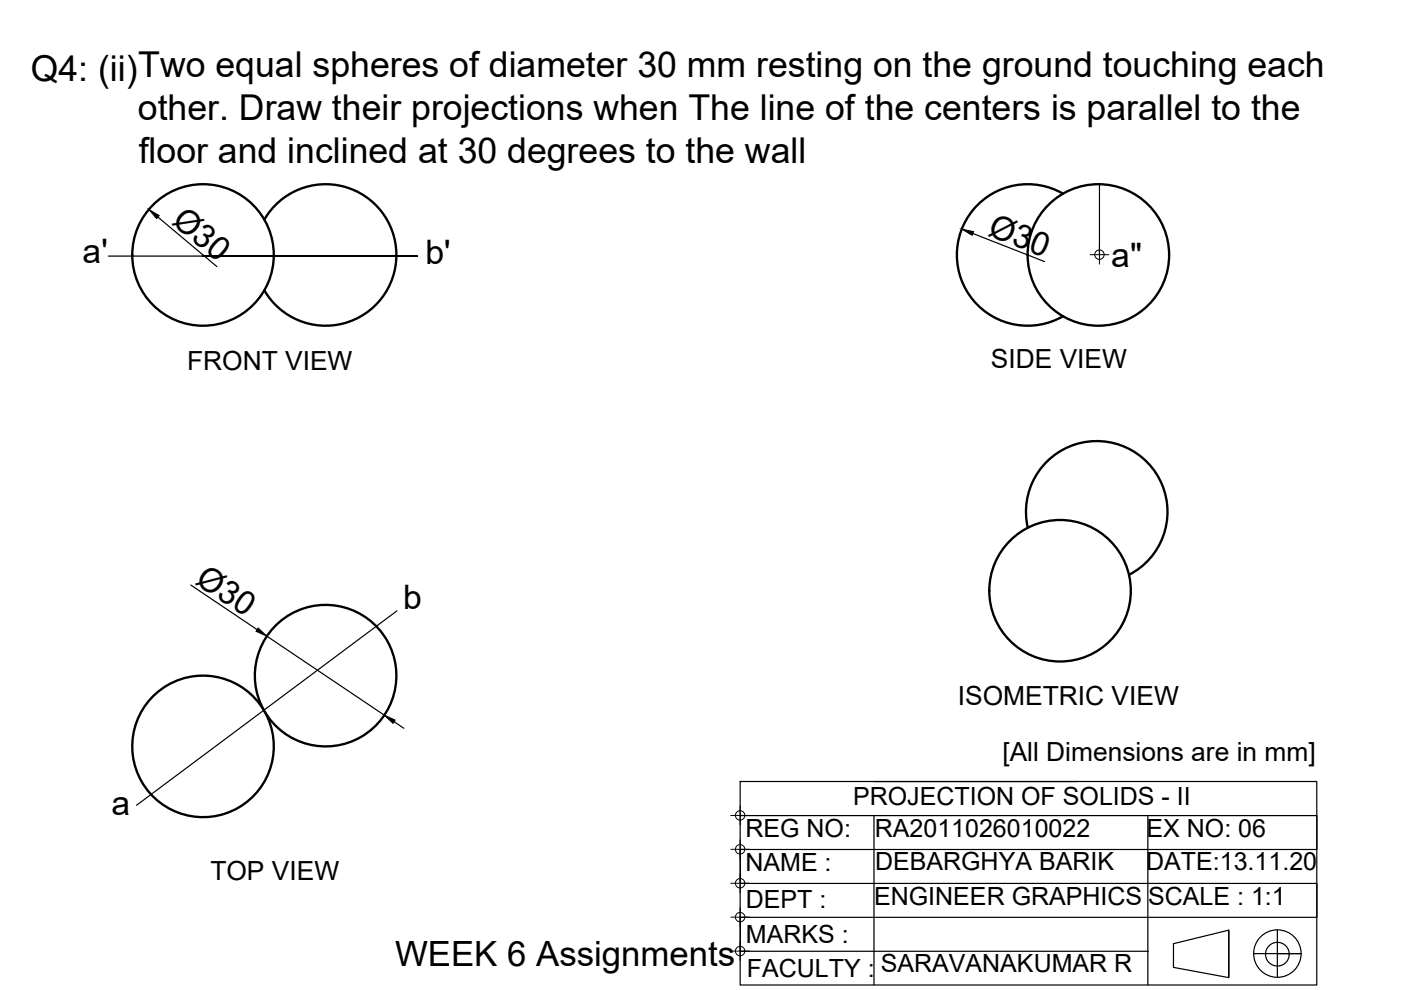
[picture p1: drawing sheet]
<svg xmlns="http://www.w3.org/2000/svg" width="297mm" height="210mm" viewBox="0 0 297 210" stroke-linecap="round" stroke-linejoin="round" font-family="sans-serif">
<!-- layer: MD_Visible -->
<g fill="none" stroke="#000" stroke-width=".5">
<path d="M56 46.6a15 15 0 0 1 22.7-4 15 15 0 0 1 0 22.9 15 15 0 0 1-22.7-3.9M225.4 41.1a15 15 0 0 0-22.5 13 15 15 0 0 0 22.5 13M217.9 111.9a15 15 0 0 1 10.1-17.7 15 15 0 0 1 18.4 8.6 15 15 0 0 1-7 19.1M32 148.1a15 15 0 0 1 24 2.5 15 15 0 0 1 12.5-22.4 15 15 0 0 1 14 21.5 15 15 0 0 1-25.5 2.5l-.9-1.3a15 15 0 0 1-14.8 22.3 15 15 0 0 1-9.3-25.1z"/>
<circle cx="43" cy="54.1" r="15"/>
<circle cx="232.9" cy="54.1" r="15"/>
<circle cx="224.8" cy="125.3" r="15"/>
</g>
<!-- layer: 0 -->
<g fill="none" stroke="#000" stroke-width=".25">
<path d="M233.1 39v15M23 54.3h65.5h-45.6M33.5 46l12.5 10.5M206.3 49.5l15.2 6M40.4 124l14.1 9.5M56.6 134.9l24.9 16.7M84.2 129.5l-55.2 41.2M83.6 153l2 1.4M156.9 165.7h122.3v43.1h-122.3zM157 172.9h122.2v7.2h-122.2v7.2h122.2v7.2h-122.2v7.2h86.5M185.3 172.9v36M185.3 165.7h43.1"/>
<path d="M243.4 172.9v35.9M260.5 197.2v10.1M270.8 197.1v10.1M248.8 200.1l11.7-2.9v10.1l-11.7-2.2zM265.8 202.2h10.1h-5.1"/>
<circle cx="270.8" cy="202.2" r="5"/>
<circle cx="270.8" cy="202.3" r="2.51"/>
</g>
<g fill="none" stroke="#000" stroke-width=".21">
<path d="M231.1 54h4M233.1 52v4M154.9 172.9h4M156.9 170.9v4M156.9 178.1v4M154.9 194.5h4M154.9 187.3h4M154.9 180.1h4M156.9 185.3v4M156.9 192.5v4M156.9 199.7v4M154.9 201.7h4"/>
<circle cx="233.1" cy="54" r="1"/>
<circle cx="156.9" cy="172.9" r="1"/>
<circle cx="156.9" cy="180.1" r="1"/>
<circle cx="156.9" cy="194.5" r="1"/>
<circle cx="156.9" cy="187.3" r="1"/>
<circle cx="156.9" cy="201.7" r="1"/>
</g>
<path d="M31.6 44.4l2.1 1.3-.5 .6zM203.9 48.6l2.5 .5-.3 .8zM54.7 133.2l1.9 1.7-2.3-1.1zM81.5 151.6l2.3 1.1-.5 .7z" fill="#000" stroke="#000" stroke-width=".21"/>
<g font-size="7.6">
<text x="6.5" y="17.2">Q4: (ii)Two equal spheres of diameter 30 mm resting on the ground touching each</text>
<text x="29.2" y="25.4">other. Draw their projections when The line of the centers is parallel to the</text>
<text x="29.4" y="34.5">floor and inclined at 30 degrees to the wall</text>
</g>
<text font-size="7.4" x="83.8" y="204.8">WEEK 6 Assignments</text>
<g font-size="7.2">
<text x="17.5" y="55.8">a'</text>
<text x="90.2" y="56.1">b'</text>
<text x="235.6" y="56.5">a&quot;</text>
<text x="85.4" y="129.2">b</text>
<text x="23.6" y="172.7">a</text>
</g>
<g font-size="7">
<text x="36.2" y="47.2" transform="rotate(40 36.2 47.2)">Ø30</text>
<text x="209.2" y="49.8" transform="rotate(21 209.2 49.8)">Ø30</text>
<text x="41.2" y="123.5" transform="rotate(34 41.2 123.5)">Ø30</text>
</g>
<g font-size="5.6">
<text x="39.7" y="78.6">FRONT VIEW</text>
<text x="210.1" y="78">SIDE VIEW</text>
<text x="203.1" y="149.5">ISOMETRIC VIEW</text>
<text x="212.5" y="161.3">[All Dimensions are in mm]</text>
<text x="44.6" y="186.5">TOP VIEW</text>
</g>
<g font-size="5.3">
<text x="180.9" y="170.7">PROJECTION OF SOLIDS - II</text>
<text x="158" y="177.4">REG NO:</text>
<text x="185.5" y="177.5">RA2011026010022</text>
<text x="243.1" y="177.5">EX NO: 06</text>
<text x="158" y="184.7">NAME :</text>
<text x="185.5" y="184.5">DEBARGHYA BARIK</text>
<text x="243" y="184.5">DATE:13.11.20</text>
<text x="185.3" y="191.9">ENGINEER GRAPHICS</text>
<text x="243.4" y="191.9">SCALE : 1:1</text>
<text x="158.1" y="192.6">DEPT :</text>
<text x="158.2" y="200">MARKS :</text>
<text x="158.3" y="207.1">FACULTY :</text>
<text x="186.7" y="206">SARAVANAKUMAR R</text>
</g>
</svg>
